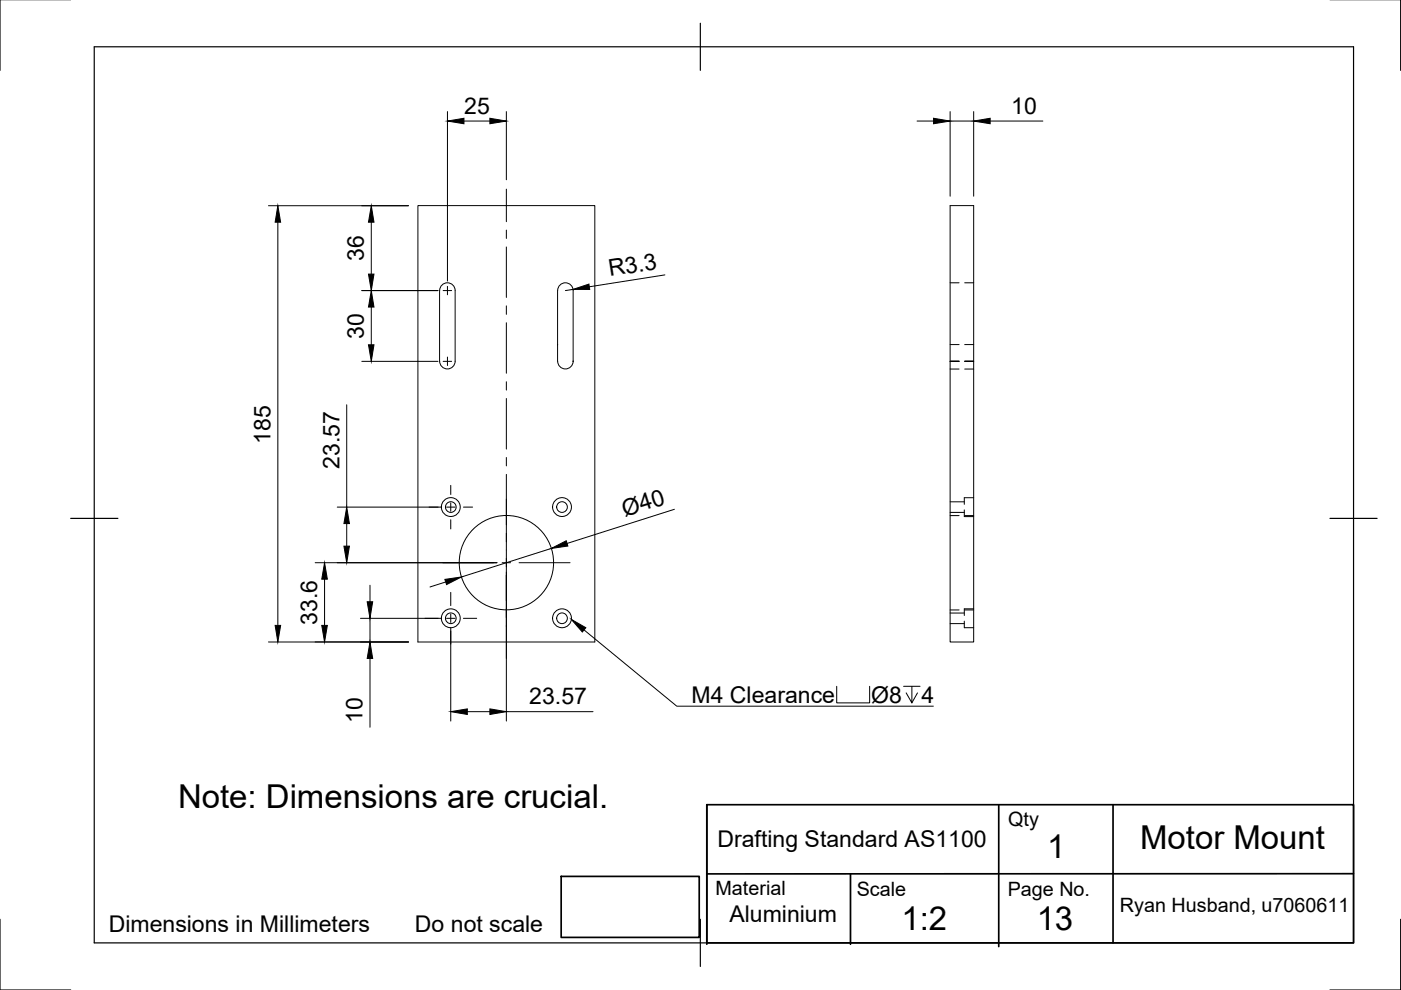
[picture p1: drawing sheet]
<svg xmlns="http://www.w3.org/2000/svg" width="297mm" height="210mm" viewBox="0 0 297 210" stroke-linecap="round" stroke-linejoin="round" font-family="sans-serif">
<!-- layer: Visible -->
<g fill="none" stroke="#000" stroke-width=".21">
<path d="M88.6 43.6h37.5v92.5h-37.5zM201.4 43.6h5v92.5h-5zM93.2 61.6v15M93.2 61.6a1.64 1.64 0 0 1 1.7-1.6 1.64 1.64 0 0 1 1.6 1.6v15a1.64 1.64 0 0 1-1.6 1.6 1.64 1.64 0 0 1-1.7-1.6M118.2 61.6v15M118.2 61.6a1.64 1.64 0 0 1 1.7-1.6 1.64 1.64 0 0 1 1.6 1.6v15a1.64 1.64 0 0 1-1.6 1.6 1.64 1.64 0 0 1-1.7-1.6M118.2 73.1h.1M121.5 76.5v.1"/>
<circle cx="95.6" cy="107.5" r="1.13"/>
<circle cx="95.6" cy="107.5" r="2"/>
<circle cx="107.4" cy="119.3" r="10"/>
<circle cx="119.2" cy="107.5" r="1.13"/>
<circle cx="119.2" cy="107.5" r="2"/>
<circle cx="95.6" cy="131.1" r="1.13"/>
<circle cx="95.6" cy="131.1" r="2"/>
<circle cx="119.2" cy="131.1" r="1.13"/>
<circle cx="119.2" cy="131.1" r="2"/>
</g>
<!-- layer: Hidden -->
<g fill="none" stroke="#000" stroke-width=".21">
<path d="M201.4 60h1.9M204.5 60h1.9M201.4 73.1h1.9M201.4 76.6h1.9M201.4 78.2h1.9M204.5 73.1h1.9M204.5 76.6h1.9M204.5 78.2h1.9M201.4 108.6h3M201.4 106.4h3M201.4 109.3h1.9M204.4 108.1v1.4h2"/>
<path d="M204.5 109.3h1.9M206.4 105.5h-2v1.4M201.4 132.2h3M201.4 130h3M201.4 129.3h1.9M204.4 131.7v1.4h2M204.5 129.3h1.9M206.4 129.1h-2v1.4"/>
</g>
<!-- layer: Border -->
<path d="M0 -.1v15M297 -.1v15M20 9.9h267v190h-267zM148.5 4.9v10M15 109.9h10M282 109.9h10M0 194.9v15h15M148.5 194.9v10M297 194.9v15h-15" fill="none" stroke="#000" stroke-width=".25"/>
<!-- layer: TitleBlock -->
<path d="M149.9 170.6h137.1v29.3h-137.1zM149.9 170.6v29.6M211.8 170.8v29.9M236 170.6v29.3M119 185.8h29.3v12.9h-29.3zM180.3 185.3v14.9M287 185.2l-137.1 .1" fill="none" stroke="#000" stroke-width=".36"/>
<!-- layer: Center Lines -->
<g fill="none" stroke="#000" stroke-width=".21">
<path d="M107.4 40.1v6.9M107.4 48.8v1.8M107.4 52.4v10.7M94 76.6h1.8M94 61.6h1.8M94.9 60.7v1.8M94.9 75.7v1.8M107.4 64.8v1.8M107.4 68.4v10.7M107.4 80.9v1.8M107.4 84.5v10.7M107.4 97v1.8"/>
<path d="M91 107.5h1.9M93.9 119.3h10.8M94.7 107.5h1.8M95.6 102.9v2M95.6 106.6v1.8M95.6 110.2v2M98.3 107.5h1.9M106.5 119.3h1.7M107.4 100.6v39M110 119.3h10.9M90.1 131.1h2.8M94.7 131.1h1.8"/>
<path d="M95.6 125.6v2.8M95.6 130.2v1.8M95.6 133.8v2.8M98.3 131.1h2.8"/>
</g>
<!-- layer: Dimensions -->
<g fill="none" stroke="#000" stroke-width=".21">
<path d="M94.9 23.7v35.9M98.4 25.7h5.5M107.4 23.7v14.4M194.4 25.7h3.5M201.4 25.7h5M201.4 23.7v17.9M206.4 23.7v17.9M209.9 25.7h11.2M56.9 43.6h29.7M58.9 47.1v85.5M78.7 47.1v11M141 58.3l-16.1 2.5"/>
<path d="M76.7 61.6h16.2M76.7 76.6h16.2M78.7 65.1v8M121.5 61.4l-1.6 .2M73.5 85.8v21.7M66.8 119.3h38.6M71.5 107.5h22.1M73.5 111v4.8M116.9 116.3l-19.1 6M143 108l-22.8 7.2M56.9 136.1h29.7M68.8 122.8v9.8"/>
<path d="M76.4 131.1h17.2M78.4 124.1v3.5M78.4 131.1v5M78.4 139.6v14.6M94.5 123.4l-3.3 1.1M95.6 133.1v19.8M107.4 121.3v31.6M99.1 150.9h4.8M107.4 150.9h18.3"/>
</g>
<g fill="#000" stroke="#000" stroke-width=".21">
<path d="M94.9 25.7l3.5-.6v1.1zM103.9 25.1l3.5 .6-3.5 .5zM197.9 25.1l3.5 .6-3.5 .5zM206.4 25.7l3.5-.6v1.1zM58.9 43.6l.6 3.5h-1.2zM78.7 43.6l.6 3.5h-1.2zM78.1 58.1h1.2l-.6 3.5zM78.1 73.1h1.2l-.6 3.5zM78.7 61.6l.6 3.5h-1.2zM121.5 61.4l3.4-1.2 .1 1.2zM72.9 115.8h1.2l-.6 3.5zM73.5 107.5l.6 3.5h-1.2z"/>
<path d="M116.9 116.3l3.2-1.6 .3 1.1zM58.3 132.6h1.2l-.6 3.5zM68.8 119.3l.6 3.5h-1.2zM68.2 132.6h1.2l-.6 3.5zM77.9 127.6h1.1l-.6 3.5zM78.4 136.1l.6 3.5h-1.1zM94.3 122.8l3.5-.5-3.1 1.6zM95.6 150.9l3.5-.6v1.2zM103.9 150.3l3.5 .6-3.5 .6z"/>
</g>
<!-- layer: Annotations -->
<path d="M123.8 133.6l19.7 16.1h54.4M177.4 145.5v3.5h7v-3.5M191.6 145.5h3.5M193.3 145.5v3.5l-1.2-2.1M194.5 146.9l-1.2 2.1" fill="none" stroke="#000" stroke-width=".21"/>
<path d="M121.1 131.3l3.1 1.8-.7 .9z" fill="#000" stroke="#000" stroke-width=".21"/>
<g font-size="7">
<text x="37.7" y="171.4">Note: Dimensions are crucial.</text>
<text x="241.7" y="180">Motor Mount</text>
<text x="222" y="181.8">1</text>
<text x="191.1" y="197.2">1:2</text>
<text x="219.8" y="197.1">13</text>
</g>
<g font-size="4.9">
<text x="98.4" y="24.1">25</text>
<text x="214.4" y="24.1">10</text>
<text x="77.2" y="55.3" transform="rotate(-90 77.2 55.3)">36</text>
<text x="129.3" y="58.5" transform="rotate(-9 129.3 58.5)">R3.3</text>
<text x="77.2" y="71.8" transform="rotate(-90 77.2 71.8)">30</text>
<text x="57.4" y="94.1" transform="rotate(-90 57.4 94.1)">185</text>
<text x="71.9" y="99.3" transform="rotate(-90 71.9 99.3)">23.57</text>
<text x="132.5" y="109.6" transform="rotate(-18 132.5 109.6)">Ø40</text>
<text x="67.2" y="132.5" transform="rotate(-90 67.2 132.5)">33.6</text>
<text x="112.2" y="149.3">23.57</text>
<text x="146.6" y="149">M4 Clearance</text>
<text x="184.7" y="149">Ø8</text>
<text x="195.4" y="149">4</text>
<text x="76.9" y="153.2" transform="rotate(-90 76.9 153.2)">10</text>
<text x="152.1" y="179.5">Drafting Standard AS1100</text>
<text x="23.1" y="197.6">Dimensions in Millimeters</text>
<text x="88" y="197.6">Do not scale</text>
<text x="154.6" y="195.5">Aluminium</text>
</g>
<g font-size="4.2">
<text x="213.8" y="175.1">Qty</text>
<text x="151.7" y="189.9">Material</text>
<text x="181.6" y="189.9">Scale</text>
<text x="213.7" y="189.9">Page No.</text>
<text x="237.4" y="193.4">Ryan Husband, u7060611</text>
</g>
</svg>
